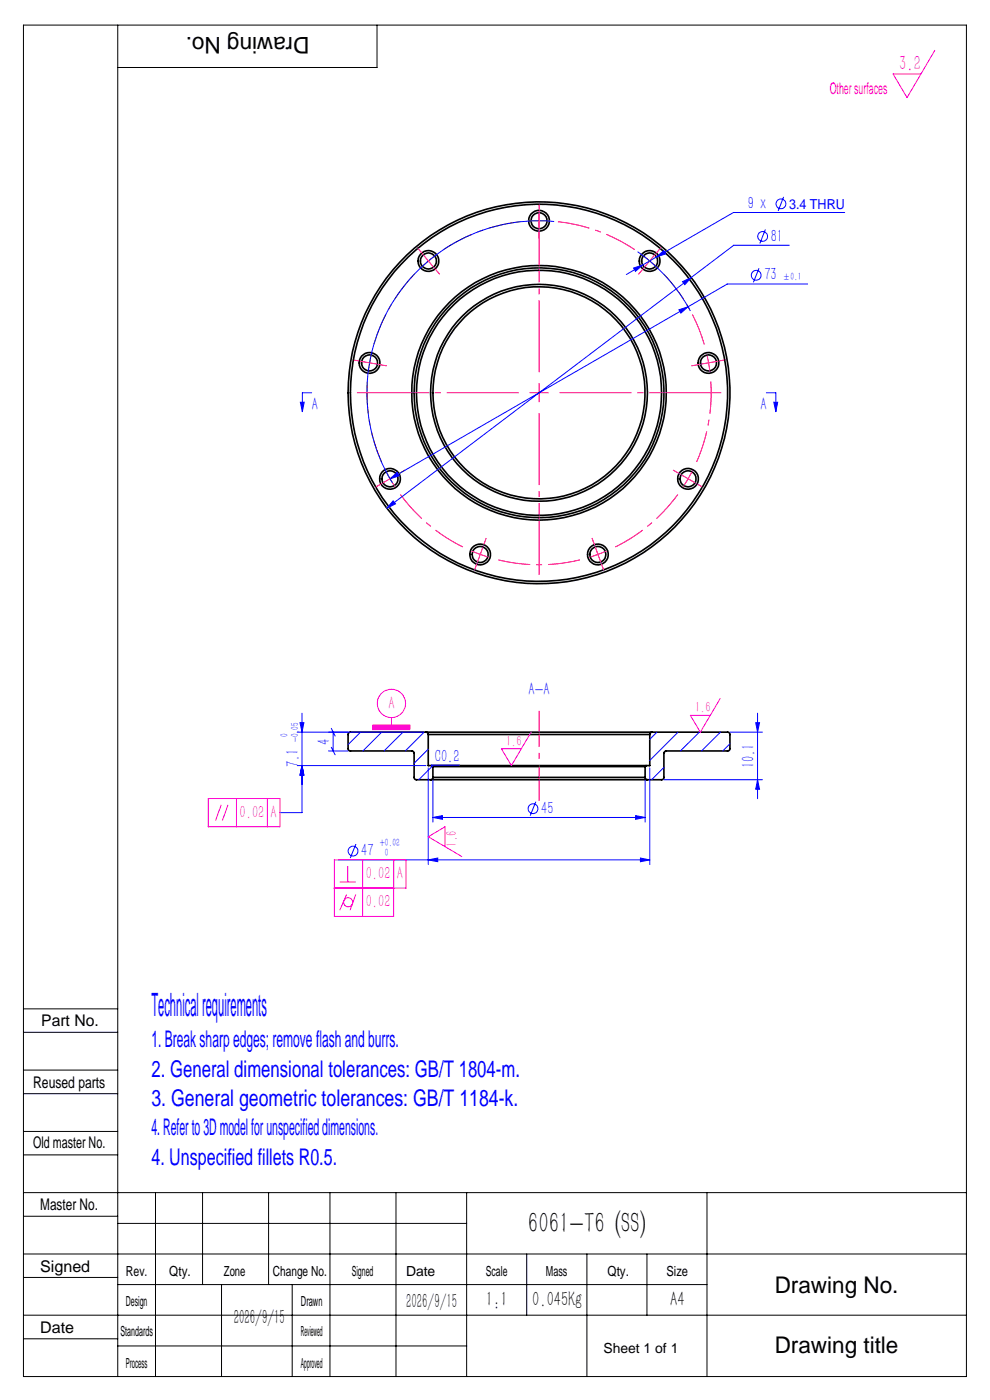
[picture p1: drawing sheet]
<svg xmlns="http://www.w3.org/2000/svg" width="210mm" height="297mm" viewBox="0 0 210 297" stroke-linecap="round" stroke-linejoin="round" font-family="sans-serif">
<g fill="none" stroke="#000" stroke-width=".35">
<path d="M90.3 155.3h-16.1l-.4 .4v3.2l.4 .4h13.3l.3 .4 .1 5.5 .3 .2h3.1M90.3 155.3l.4 .2 .1 .3M90.3 155.3h48M90.8 155.8h47M90.8 155.8v6.6h.9M137.8 155.8v6.6h-.7M138.3 155.3h16.1l.4 .4v3.2l-.4 .4h-13.3l-.3 .5v5.4l-.4 .2h-3.1M138.3 155.3l-.3 .2-.2 .3M91.3 165.4h46M91.7 162.4h45.4M91.7 162.4l.1 .2M91.8 164.9l-.2 .4-.3 .1"/>
<path d="M91.8 162.6h45M91.8 164.9h45M91.8 162.6v2.3M136.8 164.9l.2 .4 .3 .1M136.8 162.6v2.3M137.1 162.4l-.3 .2"/>
<circle cx="90.9" cy="55.4" r="1.69"/>
<circle cx="90.9" cy="55.4" r="2.19"/>
<circle cx="114.3" cy="46.8" r="1.69"/>
<circle cx="114.3" cy="46.8" r="2.19"/>
<circle cx="137.8" cy="55.4" r="1.69"/>
<circle cx="137.8" cy="55.4" r="2.19"/>
<circle cx="78.4" cy="77" r="1.69"/>
<circle cx="78.4" cy="77" r="2.19"/>
<circle cx="150.3" cy="77" r="1.69"/>
<circle cx="150.3" cy="77" r="2.19"/>
<circle cx="114.3" cy="83.3" r="40.5"/>
<circle cx="114.3" cy="83.3" r="40"/>
<circle cx="114.3" cy="83.3" r="22.5"/>
<circle cx="114.3" cy="83.3" r="26.5"/>
<circle cx="114.3" cy="83.3" r="26"/>
<circle cx="114.3" cy="83.3" r="23"/>
<circle cx="114.4" cy="83.3" r="27"/>
<circle cx="82.7" cy="101.6" r="1.69"/>
<circle cx="82.7" cy="101.6" r="2.19"/>
<circle cx="101.8" cy="117.6" r="1.69"/>
<circle cx="101.9" cy="117.6" r="2.19"/>
<circle cx="126.8" cy="117.6" r="1.69"/>
<circle cx="126.8" cy="117.6" r="2.19"/>
<circle cx="145.9" cy="101.6" r="1.69"/>
<circle cx="146" cy="101.6" r="2.19"/>
</g>
<g fill="none" stroke="#00f" stroke-width=".21">
<path d="M117.5 47a36.5 36.5 0 0 0-34.2 17.1 36.5 36.5 0 0 0 0 38.3M134.4 56.9l1.9-.7-1.5 1.4zM135.3 53.4a36.2 36.2 0 0 1 11.1 12.6M136.3 56.2l-3.4 2M139.3 54.5l1.5-1.3 .4 .7zM139.3 54.5l-3 1.7M144.8 59.8l1.8-.9-1.3 1.5zM161 56.9l-1.2 3M162.3 48.7l-1.1 2.9M166.2 41.8l-1.1 2.9M167.4 52h-11.8l-73.5 55.8M179.2 45.1h-23.6l-16.3 9.4"/>
<path d="M144 65.7l1.9-.6-1.5 1.3zM145.9 65.1l-63.2 36.5M171.3 60.3h-17l-8.4 4.8M63.7 85.3h.8l-.4 2zM66.1 83.3h-2v4M162.6 83.3h2v4M164.1 85.3h.9l-.4 2zM82.7 101.6l1.5-1.4 .5 .7zM83.4 106.3l.5 .6-1.8 .9zM63 155.3h26.9M63.6 153.3h.9l-.4 2zM64.1 151.3v21.1h-4.7"/>
<path d="M69.7 159.3h4.1M70.3 154.5l.8 1.6M70.3 158.5l.8 1.6M70.7 155.3v4M76.5 155.3l-2.7 2.7M81 155.3l-4 4M85.5 155.3l-4 4M90 155.3l-4 4M90.8 158.9l-3 3M139.3 155.3l-1.5 1.5M143.8 155.3l-6 6M148.3 155.3l-4 4"/>
<path d="M152.8 155.3l-4 4M154.8 157.8l-1.5 1.5M154.8 155.3h6.9M160.3 153.3h.8l-.4 2zM160.7 151.3v18.1M63 162.4h27.3M64.1 162.4l.4 2h-.9zM75.5 179.1l-1.2 2.9M90.8 162.9v20.5M91.7 162.5l-2.9 2.9M91.8 173.4l2-.4v.8zM91.8 165.4v9"/>
<path d="M91.8 173.4h45M97.5 162.3h-6l.2 .1M113.7 170.1l-1.2 2.9M134.8 173l2 .4-2 .4zM136.8 165.4v9M137.8 162.9v20.5M140.8 162.8l-2.6 2.6M140.8 165.4h20.9M160.7 165.4l.4 2h-.8zM71.8 182.4h66M90.8 182.4l2.1-.4v.8zM135.9 182l1.9 .4-1.9 .4z"/>
<circle cx="160.4" cy="58.4" r="1.04"/>
<circle cx="161.8" cy="50.1" r="1.04"/>
<circle cx="165.7" cy="43.3" r="1.04"/>
<circle cx="113.1" cy="171.6" r="1.05"/>
<circle cx="74.9" cy="180.6" r="1.04"/>
</g>
<g fill="none" stroke="#f0f" stroke-width=".21">
<path d="M198.3 10.7l-5.9 10-3-5h5.9M79.1 153.8h7.9v1h-7.9zM83 152.2v1.6M112.7 155.3l-4.2 7.1-2.1-3.5h4.2M152.8 148.2l-4.2 7.1-2.2-3.5h4.3M44.2 169.4h15.2v6h-15.2zM46.9 170.7l-1.2 3.4M48.4 170.7l-1.2 3.4M50.2 169.4v6M56.7 169.4v6M94.4 179.6v-4.2l-3.6 2.1 7.2 4.2M72.1 187.1h3.4"/>
<path d="M73.5 189.8l-1.4 3.3M73.8 183.7v3.4M75.5 189.8l-1.2 3.3M76.9 182.4v12M83.5 182.4v12h-12.6v-12h15.2v6h-15.2"/>
<circle cx="83" cy="149.2" r="2.99"/>
<circle cx="73.9" cy="191.4" r=".96"/>
</g>
<g fill="none" stroke="#f00" stroke-width=".21" stroke-dasharray="15.2 1.3 1.3 1.3" stroke-linecap="butt">
<path d="M89.6 53.8l-1.1-1.3M92.2 56.9l1.1 1.3M114.4 46.8l-2 .1M114.4 46.8l2 .1M114.4 46.8v-2M114.4 46.8v2M114.4 44.8v-1.7M114.4 48.8v1.7M136.5 56.9l-1.1 1.3M137.8 55.4l-1.5-1.3M137.8 55.4l1.5 1.3M137.8 55.4l1.3-1.6"/>
<path d="M137.8 55.4l-1.3 1.5M139.1 53.8l1.1-1.3M76.4 76.6l-1.6-.3M78.4 77l-.3 2M78.4 77l.4-2M78.4 77l-2-.4M78.4 77l2 .3M80.4 77.3l1.7 .3M148.3 77.3l-1.6 .3M150.3 77l-.4-2M150.3 77l.3 2M150.3 77l2-.4"/>
<path d="M150.3 77l-2 .3M152.3 76.6l1.6-.3M114.4 83.3v-2M114.4 83.3h-2M114.4 83.3v2M114.4 83.3h2M81 102.6l-1.5 .8M82.7 101.6l1.1 1.7M82.7 101.6l-.9-1.8M82.7 101.6l-1.7 1M82.7 101.6l1.8-1M84.5 100.6l1.4-.9"/>
<path d="M101.2 119.5l-.6 1.6M101.9 117.6l1.9 .6M101.9 117.6l-1.9-.7M101.9 117.6l-.7 1.9M101.9 117.6l.7-1.9M102.6 115.7l.5-1.6M126.2 115.7l-.6-1.6M126.8 117.6l1.9-.7M126.8 117.6l-1.9 .6M126.8 117.6l.7 1.9M126.8 117.6l-.6-1.9M127.5 119.5l.6 1.6"/>
<path d="M144.2 100.6l-1.4-.9M146 101.6l.9-1.8M146 101.6l-1.1 1.7M146 101.6l1.7 1M146 101.6l-1.8-1M147.7 102.6l1.5 .8"/>
</g>
<path d="M88 58.1a36.5 36.5 0 0 0-8.7 15M110.4 47a36.5 36.5 0 0 0-16.3 6M134.6 53a36.5 36.5 0 0 0-16.3-6M149.4 73.1a36.5 36.5 0 0 0-8.7-15M77.9 80.9a36.5 36.5 0 0 0 3 17.1M147.8 98a36.5 36.5 0 0 0 3-17.1M84.9 104.9a36.5 36.5 0 0 0 13.3 11.1M105.7 118.8a36.5 36.5 0 0 0 17.3 0M130.5 116a36.5 36.5 0 0 0 13.3-11.1" fill="none" stroke="#f00" stroke-width=".21" stroke-dasharray="15.2 1.3 1.3 1.3" stroke-dashoffset="8.4" stroke-linecap="butt"/>
<path d="M89.6 53.8l1.3 1.6M90.9 55.4l-1.5 1.3M90.9 55.4l1.2 1.5M92.4 54.1l-1.5 1.3" fill="none" stroke="#f00" stroke-width=".21"/>
<path d="M114.4 79.3v-35M110.4 83.3h-35M114.4 87.3v35M118.4 83.3h35" fill="none" stroke="#f00" stroke-width=".21" stroke-dasharray="15.2 1.3 1.3 1.3" stroke-dashoffset="-.4" stroke-linecap="butt"/>
<path d="M114.4 150.8v19.1" fill="none" stroke="#f00" stroke-width=".21" stroke-dasharray="15.2 1.3 1.3 1.3" stroke-dashoffset="7.6" stroke-linecap="butt"/>
<g fill="none" stroke="#000" stroke-width=".21">
<path d="M5 5.3h200v286.7h-200zM25 5.3v286.7M80 5.3v9h-55M5 214h20M5 219h20M5 232h20M5 227h20M5 245h20M5 240h20M5 258h20M5 253h200M25 259.5h74"/>
<path d="M33 253v39M43 253v19.5M57 253v19.5M70 253v39M84 253v39M99 253v39M150 253v39M5 271h20M5 266h200M5 279h200M25 272.5h125M47 272.5v19.5"/>
<path d="M62 272.5v19.5M111.7 266v13M124.5 266v26M137.2 266v13M5 284h20M25 285.5h74"/>
</g>
<g fill="#00f">
<path d="M164.1 85.3h.9l-.4 2zM63.7 85.3h.8l-.4 2z"/>
<path d="M82.7 101.6l2-.7-.5-.7zM144 65.7l.4 .7 1.5-1.3zM83.4 106.3l-1.3 1.5 1.8-.9zM144.8 59.8l.5 .6 1.3-1.5zM134.4 56.9l.4 .7 1.5-1.4zM139.3 54.5l1.9-.6-.4-.7zM90.8 182.4l2.1-.4v.8zM135.9 182l1.9 .4-1.9 .4z"/>
<path d="M91.8 173.4l2-.4v.8zM134.8 173l2 .4-2 .4z"/>
<path d="M64.1 162.4l.4 2h-.9zM63.6 153.3h.9l-.4 2zM64.1 162.4l.4 2h-.9z"/>
<path d="M160.3 153.3h.8l-.4 2zM160.7 165.4l.4 2h-.8z"/>
</g>
<path d="M79.1 153.8h7.9v1h-7.9z" fill="#f0f"/>
<text font-size="6.8" fill="#00f" x="32.1" y="215.5">Technical requirements</text>
<text font-size="6.3" x="112" y="261.5">6061-T6 (SS)</text>
<g font-size="4.9">
<text x="65.7" y="7.9" transform="rotate(-180 65.7 7.9)">Drawing No.</text>
<text x="164.3" y="274.4">Drawing No.</text>
<text x="164.3" y="287">Drawing title</text>
</g>
<g font-size="4.9" fill="#00f">
<text x="32.1" y="222.2">1. Break sharp edges; remove flash and burrs.</text>
<text x="32.1" y="228.4">2. General dimensional tolerances: GB/T 1804-m.</text>
<text x="32.1" y="234.7">3. General geometric tolerances: GB/T 1184-k.</text>
<text x="32.1" y="240.9">4. Refer to 3D model for unspecified dimensions.</text>
<text x="32.1" y="247.1">4. Unspecified fillets R0.5.</text>
</g>
<text font-size="4.4" fill="#f0f" x="190.8" y="14.8">3.2</text>
<g font-size="4.4">
<text x="49.6" y="280.9">2026/9/15</text>
<text x="86.1" y="277.4">2026/9/15</text>
<text x="103.1" y="277.1">1:1</text>
<text x="112.9" y="277.1">0.045Kg</text>
<text x="142.1" y="277.1">A4</text>
</g>
<g font-size="3.8" fill="#00f">
<text x="158.6" y="44.4">9 x</text>
<text x="163.5" y="51.3">81</text>
<text x="162.1" y="59.5">73</text>
<text x="66.1" y="87.1">A</text>
<text x="161.3" y="87.1">A</text>
<text x="112.1" y="147.5">A-A</text>
<text x="69.9" y="158.1" transform="rotate(-90 69.9 158.1)">4</text>
<text x="92.2" y="161.6">C0.2</text>
<text x="63.3" y="162.7" transform="rotate(-90 63.3 162.7)">7.1</text>
<text x="160" y="163" transform="rotate(-90 160 163)">10.1</text>
<text x="114.8" y="172.7">45</text>
<text x="76.6" y="181.7">47</text>
</g>
<g font-size="3.8" fill="#f0f">
<text x="82.4" y="150.3">A</text>
<text x="50.8" y="173.5">0.02</text>
<text x="57.4" y="173.5">A</text>
<text x="77.6" y="186.5">0.02</text>
<text x="84.2" y="186.5">A</text>
<text x="77.6" y="192.5">0.02</text>
</g>
<text font-size="3.4" fill="#f0f" x="176" y="19.9">Other surfaces</text>
<g font-size="3.4">
<text x="8.7" y="217.7">Part No.</text>
<text x="7" y="230.8">Reused parts</text>
<text x="7" y="243.6">Old master No.</text>
<text x="8.5" y="256.6">Master No.</text>
<text x="8.5" y="269.8">Signed</text>
<text x="8.5" y="282.8">Date</text>
</g>
<g font-size="3.1" fill="#f0f">
<text x="147.4" y="151.1">1.6</text>
<text x="107.3" y="158.2">1.6</text>
<text x="96.9" y="179.6" transform="rotate(-90 96.9 179.6)">1.6</text>
</g>
<g font-size="3">
<text x="26.7" y="270.6">Rev.</text>
<text x="35.9" y="270.6">Qty.</text>
<text x="47.5" y="270.6">Zone</text>
<text x="57.9" y="270.6">Change No.</text>
<text x="74.6" y="270.6">Signed</text>
<text x="86.1" y="270.6">Date</text>
<text x="103.1" y="270.6">Scale</text>
<text x="115.8" y="270.6">Mass</text>
<text x="128.9" y="270.6">Qty.</text>
<text x="141.4" y="270.6">Size</text>
<text x="26.7" y="277">Design</text>
<text x="63.8" y="277.2">Drawn</text>
<text x="25.6" y="283.4">Standards</text>
<text x="63.8" y="283.4">Reviewed</text>
<text x="26.7" y="290.2">Process</text>
<text x="63.8" y="290.2">Approved</text>
</g>
<text font-size="2.9" fill="#00f" x="167.4" y="44.4">3.4 THRU</text>
<text font-size="2.9" x="128" y="287">Sheet 1 of 1</text>
<g font-size="2.3" fill="#00f">
<text x="166.1" y="59.5">±0.1</text>
<text x="61.1" y="156.4" transform="rotate(-90 61.1 156.4)">0</text>
<text x="63.3" y="157.5" transform="rotate(-90 63.3 157.5)">-0.05</text>
<text x="80.6" y="179.4">+0.02</text>
<text x="81.7" y="181.6">0</text>
</g>
</svg>
